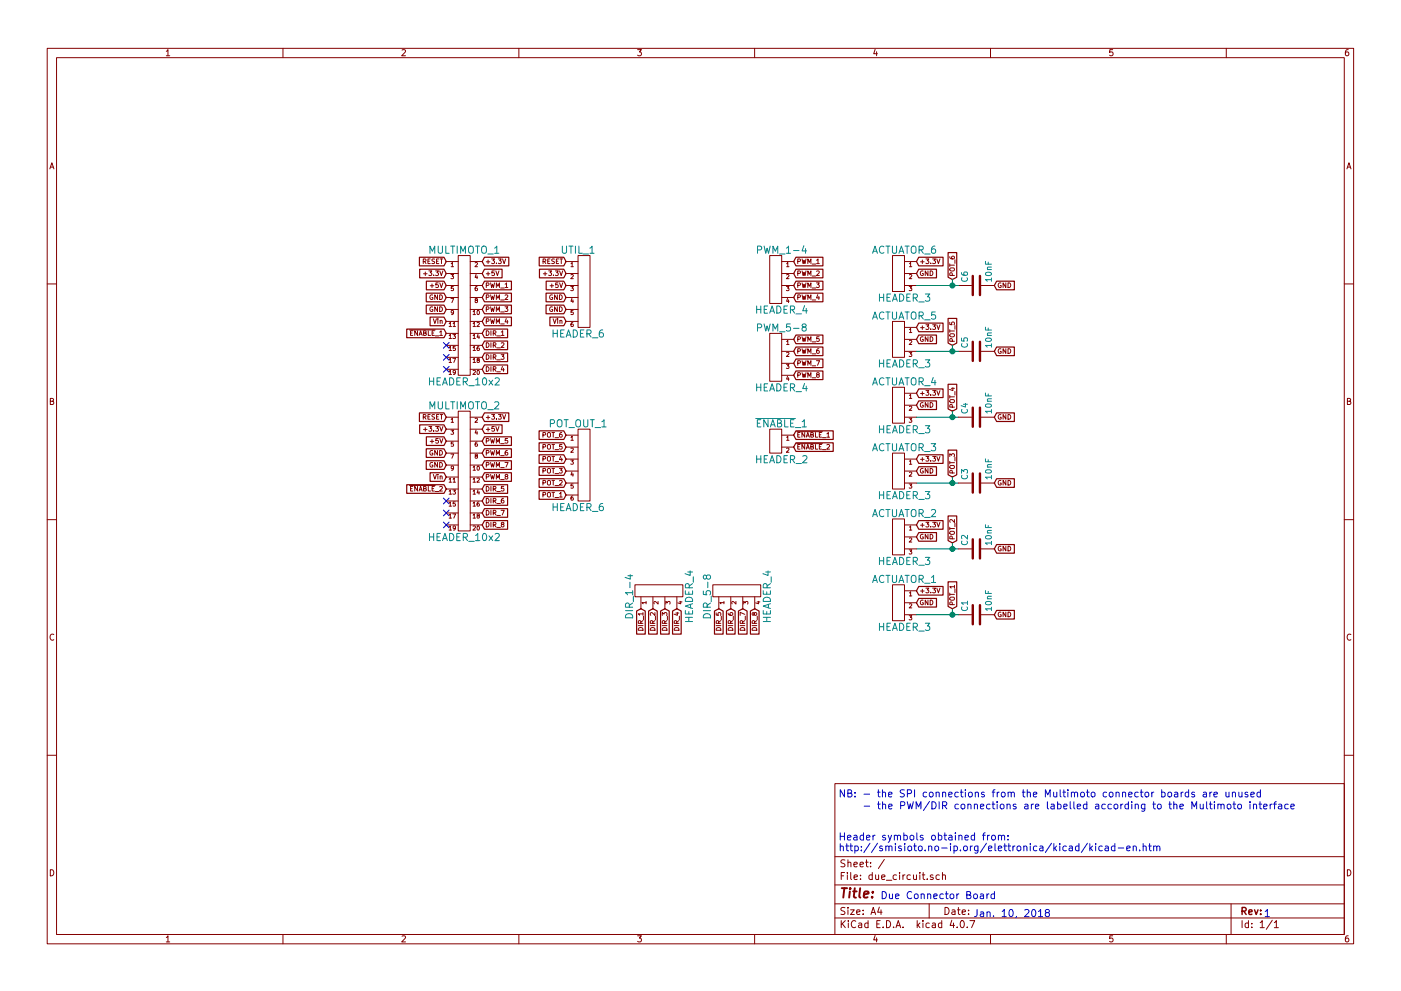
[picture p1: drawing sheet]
EESchema Schematic File Version 2
LIBS:power
LIBS:device
LIBS:switches
LIBS:relays
LIBS:motors
LIBS:transistors
LIBS:conn
LIBS:linear
LIBS:regul
LIBS:74xx
LIBS:cmos4000
LIBS:adc-dac
LIBS:memory
LIBS:xilinx
LIBS:microcontrollers
LIBS:dsp
LIBS:microchip
LIBS:analog_switches
LIBS:motorola
LIBS:texas
LIBS:intel
LIBS:audio
LIBS:interface
LIBS:digital-audio
LIBS:philips
LIBS:display
LIBS:cypress
LIBS:siliconi
LIBS:opto
LIBS:atmel
LIBS:contrib
LIBS:valves
LIBS:w_connectors
EELAYER 25 0
EELAYER END
$Descr A4 11693 8268
encoding utf-8
Sheet 1 1
Title ""
Date ""
Rev ""
Comp ""
Comment1 ""
Comment2 ""
Comment3 ""
Comment4 ""
$EndDescr
$Comp
L HEADER_10x2 MULTIMOTO_1
U 1 1
P 3875 2625
F 0 "MULTIMOTO_1" H 3875 3175 60  0000 C CNN
F 1 "HEADER_10x2" H 3875 2075 60  0000 C CNN
F 2 "Connectors_IDC:IDC-Header_2x10_Pitch2.54mm_Straight" H 3875 2625 60  0001 C CNN
F 3 "" H 3875 2625 60  0000 C CNN
	1    3875 2625
	1    0    0    -1  
$EndComp
$Comp
L HEADER_10x2 MULTIMOTO_2
U 1 1
P 3875 3925
F 0 "MULTIMOTO_2" H 3875 4475 60  0000 C CNN
F 1 "HEADER_10x2" H 3875 3375 60  0000 C CNN
F 2 "Connectors_IDC:IDC-Header_2x10_Pitch2.54mm_Straight" H 3875 3925 60  0001 C CNN
F 3 "" H 3875 3925 60  0000 C CNN
	1    3875 3925
	1    0    0    -1  
$EndComp
Text GLabel 3725 3475 0    39   Input ~ 0
RESET
Text GLabel 3725 3575 0    39   Input ~ 0
+3.3V
Text GLabel 3725 3675 0    39   Input ~ 0
+5V
Text GLabel 3725 3775 0    39   Input ~ 0
GND
Text GLabel 3725 3875 0    39   Input ~ 0
GND
Text GLabel 3725 3975 0    39   Input ~ 0
Vin
Text GLabel 3725 4075 0    39   Input ~ 0
~ENABLE~_2
Text GLabel 4025 2175 2    39   Input ~ 0
+3.3V
Text GLabel 4025 2275 2    39   Input ~ 0
+5V
Text GLabel 4025 2375 2    39   Input ~ 0
PWM_1
Text GLabel 4025 2475 2    39   Input ~ 0
PWM_2
Text GLabel 4025 2575 2    39   Input ~ 0
PWM_3
Text GLabel 4025 2675 2    39   Input ~ 0
PWM_4
Text GLabel 4025 2775 2    39   Input ~ 0
DIR_1
Text GLabel 4025 2875 2    39   Input ~ 0
DIR_2
Text GLabel 4025 2975 2    39   Input ~ 0
DIR_3
Text GLabel 4025 3075 2    39   Input ~ 0
DIR_4
Text GLabel 3725 2175 0    39   Input ~ 0
RESET
Text GLabel 3725 2275 0    39   Input ~ 0
+3.3V
Text GLabel 3725 2375 0    39   Input ~ 0
+5V
Text GLabel 3725 2475 0    39   Input ~ 0
GND
Text GLabel 3725 2575 0    39   Input ~ 0
GND
Text GLabel 3725 2675 0    39   Input ~ 0
Vin
Text GLabel 3725 2775 0    39   Input ~ 0
~ENABLE~_1
NoConn ~ 3725 2875
NoConn ~ 3725 2975
NoConn ~ 3725 3075
Text GLabel 4025 3475 2    39   Input ~ 0
+3.3V
Text GLabel 4025 3575 2    39   Input ~ 0
+5V
Text GLabel 4025 3675 2    39   Input ~ 0
PWM_5
Text GLabel 4025 3775 2    39   Input ~ 0
PWM_6
Text GLabel 4025 3875 2    39   Input ~ 0
PWM_7
Text GLabel 4025 3975 2    39   Input ~ 0
PWM_8
Text GLabel 4025 4075 2    39   Input ~ 0
DIR_5
Text GLabel 4025 4175 2    39   Input ~ 0
DIR_6
Text GLabel 4025 4275 2    39   Input ~ 0
DIR_7
Text GLabel 4025 4375 2    39   Input ~ 0
DIR_8
NoConn ~ 3725 4175
NoConn ~ 3725 4275
NoConn ~ 3725 4375
$Comp
L HEADER_6 UTIL_1
U 1 1
P 4825 2425
F 0 "UTIL_1" H 4825 2775 60  0000 C CNN
F 1 "HEADER_6" H 4825 2075 60  0000 C CNN
F 2 "Pin_Headers:Pin_Header_Straight_1x06_Pitch2.54mm" H 4825 2425 60  0001 C CNN
F 3 "" H 4825 2425 60  0000 C CNN
	1    4825 2425
	1    0    0    -1  
$EndComp
$Comp
L HEADER_6 POT_OUT_1
U 1 1
P 4825 3875
F 0 "POT_OUT_1" H 4825 4225 60  0000 C CNN
F 1 "HEADER_6" H 4825 3525 60  0000 C CNN
F 2 "Pin_Headers:Pin_Header_Straight_1x06_Pitch2.54mm" H 4825 3875 60  0001 C CNN
F 3 "" H 4825 3875 60  0000 C CNN
	1    4825 3875
	1    0    0    -1  
$EndComp
Text GLabel 4725 2175 0    39   Input ~ 0
RESET
Text GLabel 4725 2275 0    39   Input ~ 0
+3.3V
Text GLabel 4725 2375 0    39   Input ~ 0
+5V
Text GLabel 4725 2475 0    39   Input ~ 0
GND
Text GLabel 4725 2575 0    39   Input ~ 0
GND
Text GLabel 4725 2675 0    39   Input ~ 0
Vin
Text GLabel 4725 4125 0    39   Input ~ 0
POT_1
Text GLabel 4725 4025 0    39   Input ~ 0
POT_2
Text GLabel 4725 3925 0    39   Input ~ 0
POT_3
Text GLabel 4725 3825 0    39   Input ~ 0
POT_4
Text GLabel 4725 3725 0    39   Input ~ 0
POT_5
Text GLabel 4725 3625 0    39   Input ~ 0
POT_6
$Comp
L HEADER_4 DIR_1-4
U 1 1
P 5500 4975
F 0 "DIR_1-4" H 5500 5225 60  0000 C CNN
F 1 "HEADER_4" H 5500 4725 60  0000 C CNN
F 2 "Pin_Headers:Pin_Header_Straight_1x04_Pitch2.54mm" H 5500 4975 60  0001 C CNN
F 3 "" H 5500 4975 60  0000 C CNN
	1    5500 4975
	0    -1   -1   0   
$EndComp
$Comp
L HEADER_4 DIR_5-8
U 1 1
P 6150 4975
F 0 "DIR_5-8" H 6150 5225 60  0000 C CNN
F 1 "HEADER_4" H 6150 4725 60  0000 C CNN
F 2 "Pin_Headers:Pin_Header_Straight_1x04_Pitch2.54mm" H 6150 4975 60  0001 C CNN
F 3 "" H 6150 4975 60  0000 C CNN
	1    6150 4975
	0    -1   -1   0   
$EndComp
Text GLabel 5350 5075 3    39   Input ~ 0
DIR_1
Text GLabel 5450 5075 3    39   Input ~ 0
DIR_2
Text GLabel 5550 5075 3    39   Input ~ 0
DIR_3
Text GLabel 5650 5075 3    39   Input ~ 0
DIR_4
Text GLabel 6000 5075 3    39   Input ~ 0
DIR_5
Text GLabel 6100 5075 3    39   Input ~ 0
DIR_6
Text GLabel 6200 5075 3    39   Input ~ 0
DIR_7
Text GLabel 6300 5075 3    39   Input ~ 0
DIR_8
$Comp
L HEADER_4 PWM_1-4
U 1 1
P 6525 2325
F 0 "PWM_1-4" H 6525 2575 60  0000 C CNN
F 1 "HEADER_4" H 6525 2075 60  0000 C CNN
F 2 "Pin_Headers:Pin_Header_Straight_1x04_Pitch2.54mm" H 6525 2325 60  0001 C CNN
F 3 "" H 6525 2325 60  0000 C CNN
	1    6525 2325
	-1   0    0    -1  
$EndComp
$Comp
L HEADER_4 PWM_5-8
U 1 1
P 6525 2975
F 0 "PWM_5-8" H 6525 3225 60  0000 C CNN
F 1 "HEADER_4" H 6525 2725 60  0000 C CNN
F 2 "Pin_Headers:Pin_Header_Straight_1x04_Pitch2.54mm" H 6525 2975 60  0001 C CNN
F 3 "" H 6525 2975 60  0000 C CNN
	1    6525 2975
	-1   0    0    -1  
$EndComp
Text GLabel 6625 2175 2    39   Input ~ 0
PWM_1
Text GLabel 6625 2275 2    39   Input ~ 0
PWM_2
Text GLabel 6625 2375 2    39   Input ~ 0
PWM_3
Text GLabel 6625 2475 2    39   Input ~ 0
PWM_4
Text GLabel 6625 2925 2    39   Input ~ 0
PWM_6
Text GLabel 6625 3025 2    39   Input ~ 0
PWM_7
Text GLabel 6625 3125 2    39   Input ~ 0
PWM_8
Text GLabel 6625 2825 2    39   Input ~ 0
PWM_5
$Comp
L HEADER_2 ~ENABLE~_1
U 1 1
P 6525 3675
F 0 "~ENABLE~_1" H 6525 3825 60  0000 C CNN
F 1 "HEADER_2" H 6525 3525 60  0000 C CNN
F 2 "Pin_Headers:Pin_Header_Straight_1x02_Pitch2.54mm" H 6525 3675 60  0001 C CNN
F 3 "" H 6525 3675 60  0000 C CNN
	1    6525 3675
	-1   0    0    -1  
$EndComp
Text GLabel 6625 3625 2    39   Input ~ 0
~ENABLE~_1
Text GLabel 6625 3725 2    39   Input ~ 0
~ENABLE~_2
$Comp
L HEADER_3 ACTUATOR_6
U 1 1
P 7550 2275
F 0 "ACTUATOR_6" H 7550 2475 60  0000 C CNN
F 1 "HEADER_3" H 7550 2075 60  0000 C CNN
F 2 "Connectors_Terminal_Blocks:TerminalBlock_bornier-3_P5.08mm" H 7550 2275 60  0001 C CNN
F 3 "" H 7550 2275 60  0000 C CNN
	1    7550 2275
	-1   0    0    -1  
$EndComp
Text GLabel 7650 2175 2    39   Input ~ 0
+3.3V
Text GLabel 7650 2275 2    39   Input ~ 0
GND
$Comp
L C C6
U 1 1
P 8150 2375
F 0 "C6" H 8175 2475 50  0000 L CNN
F 1 "10nF" H 8175 2275 50  0000 L CNN
F 2 "Capacitors_SMD:C_0805_HandSoldering" H 8188 2225 50  0001 C CNN
F 3 "" H 8150 2375 50  0001 C CNN
	1    8150 2375
	0    -1   -1   0   
$EndComp
Text GLabel 8300 2375 2    39   Input ~ 0
GND
Text GLabel 7950 2325 1    39   Input ~ 0
POT_6
Wire Wire Line
	8000 2375 7650 2375
Wire Wire Line
	7950 2325 7950 2375
Connection ~ 7950 2375
$Comp
L HEADER_3 ACTUATOR_5
U 1 1
P 7550 2825
F 0 "ACTUATOR_5" H 7550 3025 60  0000 C CNN
F 1 "HEADER_3" H 7550 2625 60  0000 C CNN
F 2 "Connectors_Terminal_Blocks:TerminalBlock_bornier-3_P5.08mm" H 7550 2825 60  0001 C CNN
F 3 "" H 7550 2825 60  0000 C CNN
	1    7550 2825
	-1   0    0    -1  
$EndComp
Text GLabel 7650 2725 2    39   Input ~ 0
+3.3V
Text GLabel 7650 2825 2    39   Input ~ 0
GND
$Comp
L C C5
U 1 1
P 8150 2925
F 0 "C5" H 8175 3025 50  0000 L CNN
F 1 "10nF" H 8175 2825 50  0000 L CNN
F 2 "Capacitors_SMD:C_0805_HandSoldering" H 8188 2775 50  0001 C CNN
F 3 "" H 8150 2925 50  0001 C CNN
	1    8150 2925
	0    -1   -1   0   
$EndComp
Text GLabel 8300 2925 2    39   Input ~ 0
GND
Text GLabel 7950 2875 1    39   Input ~ 0
POT_5
Wire Wire Line
	8000 2925 7650 2925
Wire Wire Line
	7950 2875 7950 2925
Connection ~ 7950 2925
$Comp
L HEADER_3 ACTUATOR_4
U 1 1
P 7550 3375
F 0 "ACTUATOR_4" H 7550 3575 60  0000 C CNN
F 1 "HEADER_3" H 7550 3175 60  0000 C CNN
F 2 "Connectors_Terminal_Blocks:TerminalBlock_bornier-3_P5.08mm" H 7550 3375 60  0001 C CNN
F 3 "" H 7550 3375 60  0000 C CNN
	1    7550 3375
	-1   0    0    -1  
$EndComp
Text GLabel 7650 3275 2    39   Input ~ 0
+3.3V
Text GLabel 7650 3375 2    39   Input ~ 0
GND
$Comp
L C C4
U 1 1
P 8150 3475
F 0 "C4" H 8175 3575 50  0000 L CNN
F 1 "10nF" H 8175 3375 50  0000 L CNN
F 2 "Capacitors_SMD:C_0805_HandSoldering" H 8188 3325 50  0001 C CNN
F 3 "" H 8150 3475 50  0001 C CNN
	1    8150 3475
	0    -1   -1   0   
$EndComp
Text GLabel 8300 3475 2    39   Input ~ 0
GND
Text GLabel 7950 3425 1    39   Input ~ 0
POT_4
Wire Wire Line
	8000 3475 7650 3475
Wire Wire Line
	7950 3425 7950 3475
Connection ~ 7950 3475
$Comp
L HEADER_3 ACTUATOR_3
U 1 1
P 7550 3925
F 0 "ACTUATOR_3" H 7550 4125 60  0000 C CNN
F 1 "HEADER_3" H 7550 3725 60  0000 C CNN
F 2 "Connectors_Terminal_Blocks:TerminalBlock_bornier-3_P5.08mm" H 7550 3925 60  0001 C CNN
F 3 "" H 7550 3925 60  0000 C CNN
	1    7550 3925
	-1   0    0    -1  
$EndComp
Text GLabel 7650 3825 2    39   Input ~ 0
+3.3V
Text GLabel 7650 3925 2    39   Input ~ 0
GND
$Comp
L C C3
U 1 1
P 8150 4025
F 0 "C3" H 8175 4125 50  0000 L CNN
F 1 "10nF" H 8175 3925 50  0000 L CNN
F 2 "Capacitors_SMD:C_0805_HandSoldering" H 8188 3875 50  0001 C CNN
F 3 "" H 8150 4025 50  0001 C CNN
	1    8150 4025
	0    -1   -1   0   
$EndComp
Text GLabel 8300 4025 2    39   Input ~ 0
GND
Text GLabel 7950 3975 1    39   Input ~ 0
POT_3
Wire Wire Line
	8000 4025 7650 4025
Wire Wire Line
	7950 3975 7950 4025
Connection ~ 7950 4025
$Comp
L HEADER_3 ACTUATOR_2
U 1 1
P 7550 4475
F 0 "ACTUATOR_2" H 7550 4675 60  0000 C CNN
F 1 "HEADER_3" H 7550 4275 60  0000 C CNN
F 2 "Connectors_Terminal_Blocks:TerminalBlock_bornier-3_P5.08mm" H 7550 4475 60  0001 C CNN
F 3 "" H 7550 4475 60  0000 C CNN
	1    7550 4475
	-1   0    0    -1  
$EndComp
Text GLabel 7650 4375 2    39   Input ~ 0
+3.3V
Text GLabel 7650 4475 2    39   Input ~ 0
GND
$Comp
L C C2
U 1 1
P 8150 4575
F 0 "C2" H 8175 4675 50  0000 L CNN
F 1 "10nF" H 8175 4475 50  0000 L CNN
F 2 "Capacitors_SMD:C_0805_HandSoldering" H 8188 4425 50  0001 C CNN
F 3 "" H 8150 4575 50  0001 C CNN
	1    8150 4575
	0    -1   -1   0   
$EndComp
Text GLabel 8300 4575 2    39   Input ~ 0
GND
Text GLabel 7950 4525 1    39   Input ~ 0
POT_2
Wire Wire Line
	8000 4575 7650 4575
Wire Wire Line
	7950 4525 7950 4575
Connection ~ 7950 4575
$Comp
L HEADER_3 ACTUATOR_1
U 1 1
P 7550 5025
F 0 "ACTUATOR_1" H 7550 5225 60  0000 C CNN
F 1 "HEADER_3" H 7550 4825 60  0000 C CNN
F 2 "Connectors_Terminal_Blocks:TerminalBlock_bornier-3_P5.08mm" H 7550 5025 60  0001 C CNN
F 3 "" H 7550 5025 60  0000 C CNN
	1    7550 5025
	-1   0    0    -1  
$EndComp
Text GLabel 7650 4925 2    39   Input ~ 0
+3.3V
Text GLabel 7650 5025 2    39   Input ~ 0
GND
$Comp
L C C1
U 1 1
P 8150 5125
F 0 "C1" H 8175 5225 50  0000 L CNN
F 1 "10nF" H 8175 5025 50  0000 L CNN
F 2 "Capacitors_SMD:C_0805_HandSoldering" H 8188 4975 50  0001 C CNN
F 3 "" H 8150 5125 50  0001 C CNN
	1    8150 5125
	0    -1   -1   0   
$EndComp
Text GLabel 8300 5125 2    39   Input ~ 0
GND
Text GLabel 7950 5075 1    39   Input ~ 0
POT_1
Wire Wire Line
	8000 5125 7650 5125
Wire Wire Line
	7950 5075 7950 5125
Connection ~ 7950 5125
Text Notes 7000 7100 0    60   ~ 0
Header symbols obtained from:\nhttp://smisioto.no-ip.org/elettronica/kicad/kicad-en.htm
Text Notes 7350 7500 0    60   ~ 0
Due Connector Board
Text Notes 10550 7650 0    60   ~ 0
1
Text Notes 8125 7650 0    60   ~ 0
Jan. 10, 2018
Text Notes 7000 6650 0    60   ~ 0
NB: - the SPI connections from the Multimoto connector boards are unused
Text Notes 10815 6750 2    60   ~ 0
- the PWM/DIR connections are labelled according to the Multimoto interface
$EndSCHEMATC
